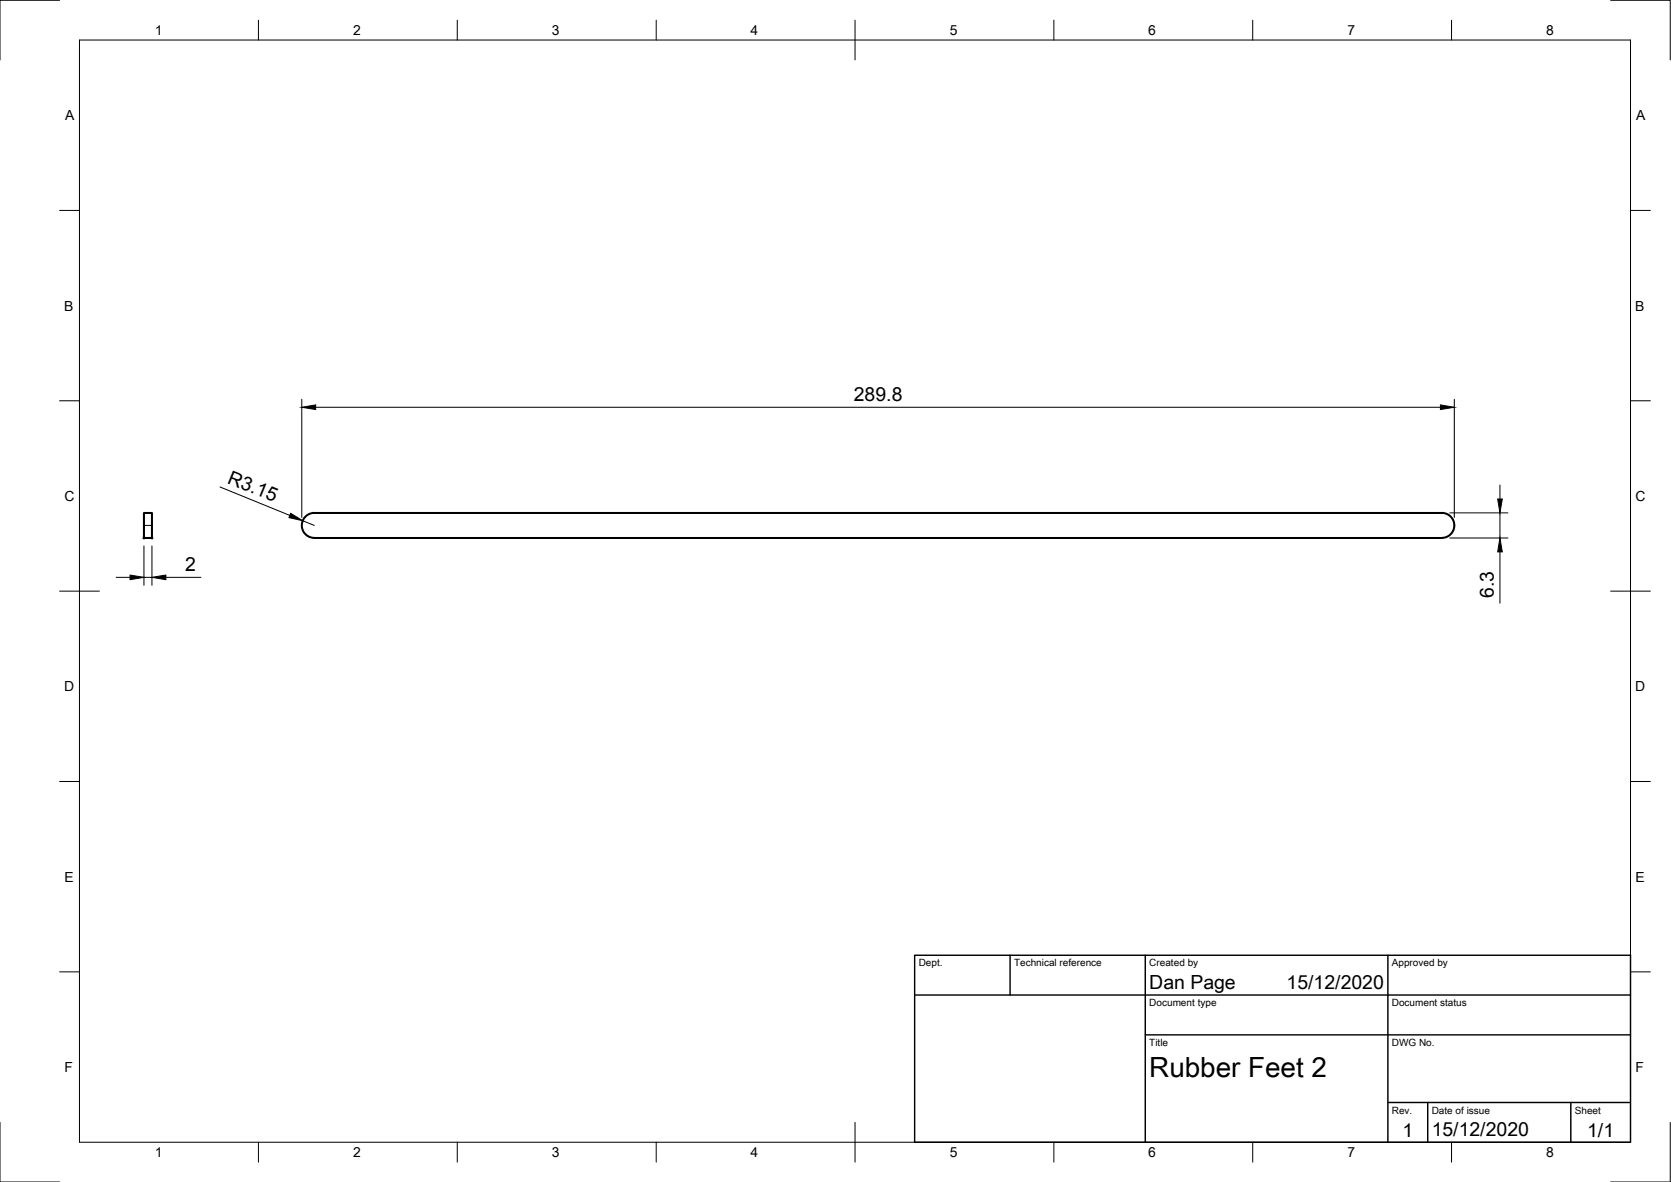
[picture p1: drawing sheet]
<svg xmlns="http://www.w3.org/2000/svg" width="420mm" height="297mm" viewBox="0 0 420 297" stroke-linecap="round" stroke-linejoin="round" font-family="sans-serif">
<!-- layer: Visible -->
<path d="M36.2 128.9h2v6.3h-2zM36.2 135.2h2M79 128.9h283.5M79 128.9a3.1 3.1 0 0 0-3.1 3.1 3.1 3.1 0 0 0 3.2 3.2M79 135.2h283.5M362.5 128.9a3.1 3.1 0 0 1 3.2 3.1 3.1 3.1 0 0 1-3.2 3.2" fill="none" stroke="#000" stroke-width=".51"/>
<!-- layer: Visible Narrow -->
<path d="M36.2 132h2" fill="none" stroke="#000" stroke-width=".25"/>
<!-- layer: Visible -->
<g fill="#000" stroke="#000" stroke-width=".25">
<circle cx="36.2" cy="135.2" r=".24"/>
<circle cx="38.2" cy="135.2" r=".24"/>
</g>
<!-- layer: Border -->
<g fill="none" stroke="#000" stroke-width=".25">
<path d="M15 .1h-15v15M20 10.1h390v276.9h-390zM65 5.1v5M115 5.1v5M165 5.1v5M215 5.1v10M265 5.1v5M315 5.1v5M365 5.1v5M405 .1h15v15M15 52.9h5M410 52.9h5"/>
<path d="M15 100.7h5M410 100.7h5M15 148.6h10M405 148.6h10M15 196.4h5M410 196.4h5M15 244.2h5M410 244.2h5M0 282.1v14.9h15M65 287v5M115 287v5M165 287v5"/>
<path d="M215 282.1v9.9M265 287v5M315 287v5M365 287v5M420 282.1v14.9h-15"/>
</g>
<!-- layer: TitleBlock -->
<path d="M230 240.1h180v46.9h-180zM230 250h180M254 240.1v9.9M288 240.1v46.9M349 240.1v46.9M288 260.1h122M349 277.1h61M359 277.1v9.9M395 277.1v9.9" fill="none" stroke="#000" stroke-width=".36"/>
<!-- layer: Dimensions -->
<g fill="none" stroke="#000" stroke-width=".25">
<path d="M75.9 100.3v29.7M79.4 102.3h282.8M365.7 100.3v29.7M36.2 137.2v9.9M38.2 137.2v9.9M55.3 122.4l17.6 7.1M76.1 130.9l2.9 1.1M364.5 128.9h14.7M364.5 135.2h14.7M377.1 121.9v3.5M377.1 128.9v6.3M377.1 138.7v12.9"/>
<path d="M29.2 145.1h3.5M36.2 145.1h2M41.7 145.1h8.8"/>
</g>
<path d="M75.9 102.3l3.5-.5v1.1zM362.2 101.8l3.5 .5-3.5 .6zM73.1 129l3 1.9-3.4-.8zM376.6 125.4h1.1l-.6 3.5zM377.1 135.2l.6 3.5h-1.1zM32.7 144.5l3.5 .6-3.5 .6zM38.2 145.1l3.5-.6v1.2z" fill="#000" stroke="#000" stroke-width=".25"/>
<text font-size="7" x="289" y="270.6">Rubber Feet 2</text>
<g font-size="4.9">
<text x="214.7" y="100.8">289.8</text>
<text x="56.9" y="121.3" transform="rotate(22 56.9 121.3)">R3.15</text>
<text x="46.6" y="143.6">2</text>
<text x="375.6" y="150.3" transform="rotate(-90 375.6 150.3)">6.3</text>
<text x="289" y="248.5">Dan Page</text>
<text x="323.5" y="248.5">15/12/2020</text>
<text x="352.6" y="285.7">1</text>
<text x="360" y="285.5">15/12/2020</text>
<text x="399.1" y="285.7">1/1</text>
</g>
<g font-size="3.5">
<text x="39" y="8.8">1</text>
<text x="88.8" y="8.8">2</text>
<text x="138.8" y="8.8">3</text>
<text x="188.7" y="8.8">4</text>
<text x="238.8" y="8.8">5</text>
<text x="288.7" y="8.8">6</text>
<text x="338.8" y="8.8">7</text>
<text x="388.8" y="8.8">8</text>
<text x="16.4" y="30.2">A</text>
<text x="411.4" y="30.2">A</text>
<text x="16.2" y="78">B</text>
<text x="411.2" y="78">B</text>
<text x="16.2" y="125.9">C</text>
<text x="411.2" y="125.9">C</text>
<text x="16.2" y="173.7">D</text>
<text x="411.2" y="173.7">D</text>
<text x="16.2" y="221.6">E</text>
<text x="411.2" y="221.6">E</text>
<text x="16.2" y="269.4">F</text>
<text x="411.2" y="269.4">F</text>
<text x="39" y="290.8">1</text>
<text x="88.8" y="290.8">2</text>
<text x="138.8" y="290.8">3</text>
<text x="188.7" y="290.8">4</text>
<text x="238.8" y="290.8">5</text>
<text x="288.7" y="290.8">6</text>
<text x="338.8" y="290.8">7</text>
<text x="388.8" y="290.8">8</text>
</g>
<g font-size="2.5">
<text x="231" y="242.9">Dept.</text>
<text x="255" y="242.9">Technical reference</text>
<text x="289" y="242.9">Created by</text>
<text x="350" y="242.9">Approved by</text>
<text x="289" y="252.8">Document type</text>
<text x="350" y="252.8">Document status</text>
<text x="289" y="262.9">Title</text>
<text x="350" y="262.9">DWG No.</text>
<text x="350" y="279.9">Rev.</text>
<text x="360" y="279.9">Date of issue</text>
<text x="396" y="279.9">Sheet</text>
</g>
</svg>
